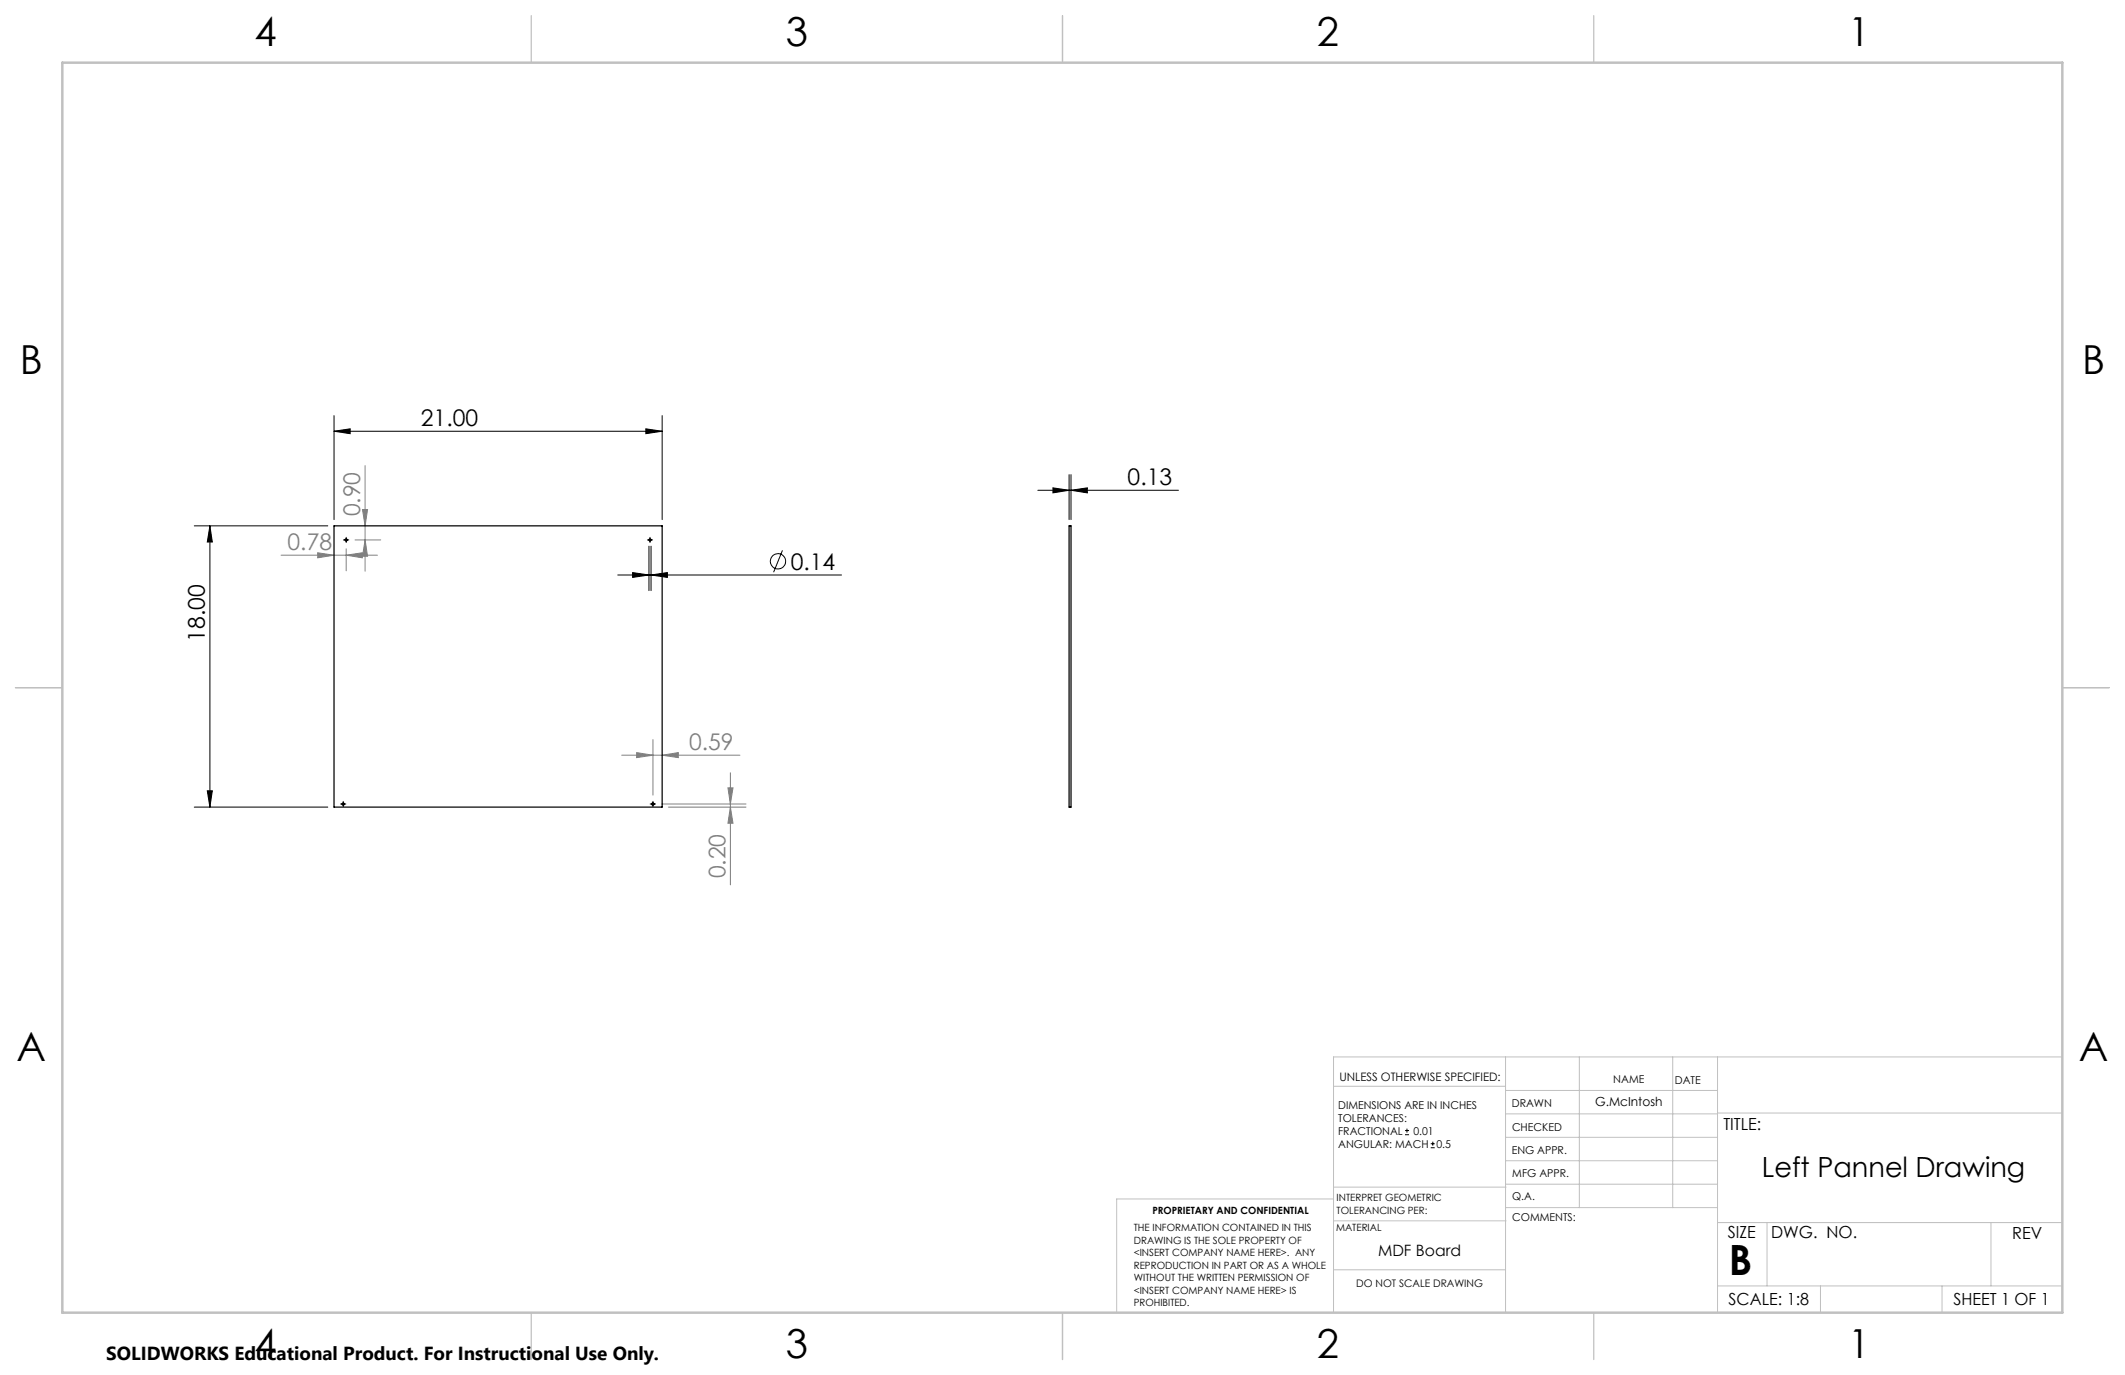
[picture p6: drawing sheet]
<svg xmlns="http://www.w3.org/2000/svg" width="432mm" height="279mm" viewBox="0 0 432 279" stroke-linecap="round" stroke-linejoin="round" font-family="sans-serif">
<g fill="none" stroke="#000" stroke-width=".2">
<path d="M67.9 87.6l3.3-.5v1zM67.9 84.5v21.1M67.9 87.6h66.6M131.2 87.1l3.3 .5-3.3 .5zM134.5 84.5v21.1M210.9 99.6h28.6M214 99.1l3.2 .5-3.2 .6zM217.2 96.4v9.2M217.6 99.6l3.3-.5v1.1zM217.6 96.4v9.2M39.5 106.9h27.1M42.7 106.9l.4 3.2h-1z"/>
<path d="M42.7 106.9v57.1M69.8 109.7h1.1M70.3 109.2v1M125.5 116.8h45.5M128.6 116.3l3.3 .5-3.3 .5zM131.6 109.7h1M131.9 111v9M132.1 109.2v1M132.3 116.8l3.3-.5v1zM132.3 111v9M159 111.8l-1.8 4.5M39.5 164h27.1"/>
<path d="M42.1 160.7h1l-.4 3.3zM69.2 163.4h1.1M69.7 162.8v1.1M132.1 163.4h1.1M132.7 162.8v1.1M285.5 230.6h.8M285.5 229.7h.8M285.9 229.3v.9M290.7 233.2h.8M290.7 232.4h.8M291.1 232v.8"/>
<circle cx="158.1" cy="114.1" r="1.56"/>
</g>
<g fill="none" stroke="#808080" stroke-width=".2">
<path d="M74.2 94.6v21.5M57.1 112.8h19.6M64.6 112.3l3.3 .5-3.3 .5zM70.3 112.8l3.3-.5v1zM70.3 111.5v4.5M72.1 109.7h5.3M73.7 103.5h1l-.5 3.4zM74.2 109.7l.5 3.3h-1zM126.3 153.5h24.1M129.4 152.9l3.3 .6-3.3 .5zM132.7 150.3v11.3M134.5 153.5l3.3-.6v1.1z"/>
<path d="M148.4 157v22.8M134.5 163.4h17.1M135.8 164h15.8M147.9 160.1h1l-.5 3.3zM148.4 164l.5 3.3h-1z"/>
</g>
<g fill="none" stroke="#c0c0c0" stroke-width=".2">
<path d="M305.9 214.8v51.9M320.9 214.8v30.6M339.9 214.8v30.6M349 214.8v51.9M419.1 214.8h-148.1v51.9M271 220.7h34.9M305.9 231.1h43.1M305.9 226.3h43.1M305.9 221.6h43.1M305.9 235.9h43.1M349 226.2h70.1M271 258h34.9"/>
<path d="M271 248.1h35M271 241.2h35M271 243.6h-44.1v23.1M305.9 240.6h43.1M306 245.4h43M349 248.4h70.1M359.1 248.4v12.9M404.6 248.4v12.9M349 261.3h70.1M369.9 261.3v5.4M394.6 261.3v5.4"/>
</g>
<path d="M107.9 3.2v9.5M215.9 3.2v9.5M323.8 3.2v9.5M3.1 139.7h9.6M419.1 139.7h9.5M107.9 266.7v9.6M215.9 266.7v9.6M323.8 266.7v9.6" fill="none" stroke="#c0c0c0" stroke-width=".25"/>
<path d="M12.7 12.7h406.4v254h-406.4z" fill="none" stroke="#c0c0c0" stroke-width=".5"/>
<g fill="#000">
<path d="M67.9 87.6l3.3-.5v1zM131.2 87.1l3.3 .5-3.3 .5zM128.6 116.3l3.3 .5-3.3 .5zM132.3 116.8l3.3-.5v1z"/>
<path d="M217.6 99.6l3.3-.5v1.1zM214 99.1l3.2 .5-3.2 .6z"/>
<path d="M42.1 160.7h1l-.4 3.3zM42.7 106.9l.4 3.2h-1z"/>
</g>
<g fill="#808080">
<path d="M64.6 112.3l3.3 .5-3.3 .5zM70.3 112.8l3.3-.5v1zM129.4 152.9l3.3 .6-3.3 .5zM134.5 153.5l3.3-.6v1.1z"/>
<path d="M74.2 109.7l.5 3.3h-1zM73.7 103.5h1l-.5 3.4zM148.4 164l.5 3.3h-1zM147.9 160.1h1l-.5 3.3z"/>
</g>
<g fill="none" stroke="#000" stroke-width=".25">
<path d="M67.9 106.9h66.6v57.1h-66.6zM217.2 106.9h.4v57.1h-.4z"/>
<circle cx="70.3" cy="109.7" r=".22"/>
<circle cx="132.1" cy="109.7" r=".21"/>
<circle cx="69.7" cy="163.4" r=".22"/>
<circle cx="132.7" cy="163.4" r=".23"/>
</g>
<text font-size="8.5" x="351.3" y="259">B</text>
<g font-size="8.1">
<text x="51.7" y="9.3">4</text>
<text x="159.7" y="9.3">3</text>
<text x="267.6" y="9.3">2</text>
<text x="375.6" y="9.3">1</text>
<text x="4" y="76">B</text>
<text x="423.1" y="76">B</text>
<text x="3.3" y="215.7">A</text>
<text x="422.4" y="215.7">A</text>
<text x="51.7" y="276">4</text>
<text x="159.7" y="276">3</text>
<text x="267.6" y="276">2</text>
<text x="375.6" y="276">1</text>
</g>
<text font-size="5.6" x="358" y="239.1">Left Pannel Drawing</text>
<g font-size="4.7">
<text x="85.5" y="86.6">21.00</text>
<text x="229.1" y="98.6">0.13</text>
<text x="160.7" y="115.8">0.14</text>
<text x="41.7" y="130.4" transform="rotate(-90 41.7 130.4)">18.00</text>
</g>
<g font-size="4.7" fill="#808080">
<text x="73.2" y="104.9" transform="rotate(-90 73.2 104.9)">0.90</text>
<text x="58.4" y="111.8">0.78</text>
<text x="140" y="152.4">0.59</text>
<text x="147.4" y="178.5" transform="rotate(-90 147.4 178.5)">0.20</text>
</g>
<text font-size="3.8" x="21.6" y="276.3">SOLIDWORKS Educational Product. For Instructional Use Only.</text>
<g font-size="3.4">
<text x="350.2" y="229.5">TITLE:</text>
<text x="351.1" y="251.6">SIZE</text>
<text x="359.9" y="251.6">DWG. NO.</text>
<text x="408.9" y="251.7">REV</text>
<text x="351.2" y="265.2">SCALE: 1:8</text>
<text x="396.9" y="265.2">SHEET 1 OF 1</text>
</g>
<text font-size="3.2" x="280" y="255.3">MDF Board</text>
<text font-size="2.5" x="324.1" y="224.8">G.McIntosh</text>
<text font-size="2.4" x="272.2" y="219.7">UNLESS OTHERWISE SPECIFIED:</text>
<g font-size="2.2">
<text x="327.8" y="220.1">NAME</text>
<text x="340.3" y="220.2">DATE</text>
<text x="271.9" y="225.3">DIMENSIONS ARE IN INCHES</text>
<text x="271.9" y="227.9">TOLERANCES:</text>
<text x="307.2" y="224.9">DRAWN</text>
<text x="271.9" y="230.6">FRACTIONAL</text>
<text x="271.9" y="233.2">ANGULAR: MACH</text>
<text x="287.2" y="230.6">0.01</text>
<text x="291.9" y="233.2">0.5</text>
<text x="307.3" y="229.8">CHECKED</text>
<text x="307.2" y="234.5">ENG APPR.</text>
<text x="307.3" y="239.2">MFG APPR.</text>
<text x="307.3" y="243.9">Q.A.</text>
<text x="307.3" y="248.1">COMMENTS:</text>
</g>
<text font-size="2.1" x="275.6" y="261.5">DO NOT SCALE DRAWING</text>
<g font-size="2">
<text x="271.6" y="244.1">INTERPRET GEOMETRIC</text>
<text x="230.4" y="250.2">THE INFORMATION CONTAINED IN THIS</text>
<text x="234.2" y="246.7">PROPRIETARY AND CONFIDENTIAL</text>
<text x="271.5" y="250.2">MATERIAL</text>
<text x="271.6" y="246.6">TOLERANCING PER:</text>
<text x="230.4" y="252.8">DRAWING IS THE SOLE PROPERTY OF</text>
<text x="230.4" y="255.3">&lt;INSERT COMPANY NAME HERE&gt;. ANY</text>
<text x="230.4" y="257.8">REPRODUCTION IN PART OR AS A WHOLE</text>
<text x="230.4" y="260.3">WITHOUT THE WRITTEN PERMISSION OF</text>
<text x="230.4" y="262.9">&lt;INSERT COMPANY NAME HERE&gt; IS</text>
<text x="230.4" y="265.4">PROHIBITED.</text>
</g>
</svg>
